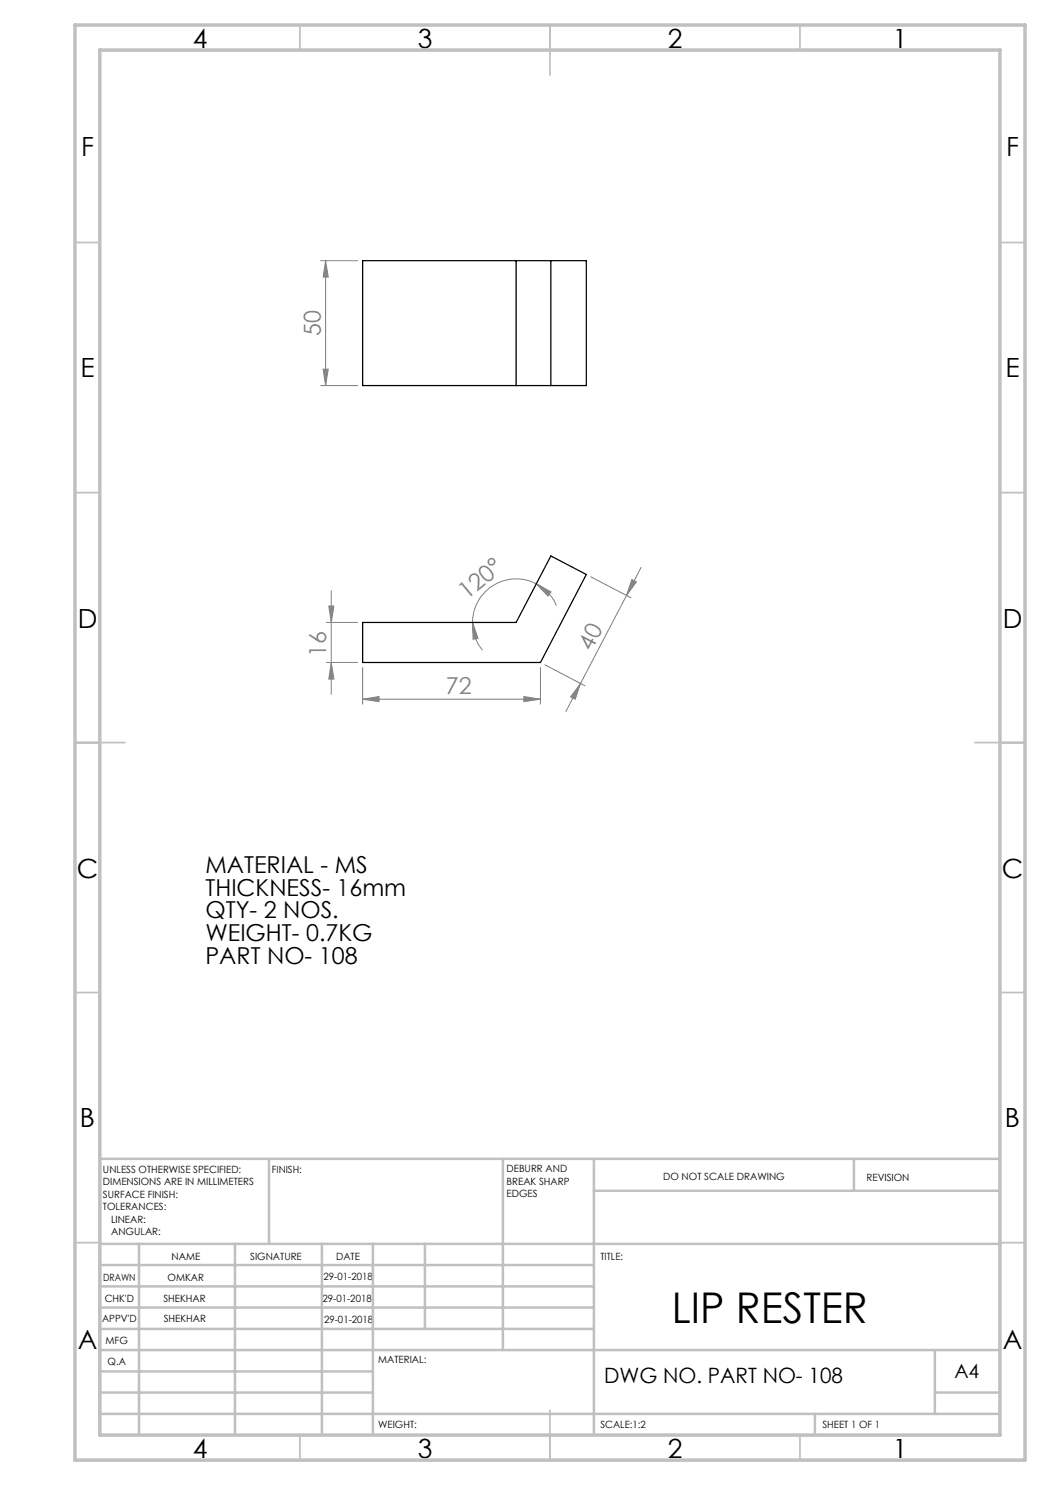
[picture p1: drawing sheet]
<svg xmlns="http://www.w3.org/2000/svg" width="210mm" height="297mm" viewBox="0 0 210 297" stroke-linecap="round" stroke-linejoin="round" font-family="sans-serif">
<g fill="none" stroke="#808080" stroke-width=".2">
<path d="M64.1 52.1h7.4M65.1 52.1v25M65.1 52.1l.6 3.3h-1.1zM64.1 77.1h7.4M64.6 73.8h1.1l-.6 3.3zM66.3 118.1v20.7M107.3 116.8l2.9 1.6-.6 .8zM107.3 116.8a8.7 8.7 0 0 0-12.8 7.7M107.3 116.8a8.6 8.6 0 0 1 4 4.3M118.1 115.4l8.1 4.2M125.3 119.1l-12.1 23.2M126.4 115.9l.9 .5-2 2.7z"/>
<path d="M128.2 113.4l-2.9 5.7M65.3 124.5h6.2M65.3 132.5h6.2M65.8 121.2h1l-.5 3.3zM66.3 132.5l.5 3.3h-1zM72.5 139.8l3.3-.5v1zM72.5 133.5v7.3M72.5 139.8h35.6M94.5 124.5l1.1 3.2-1 .1zM94.5 124.5a8.7 8.7 0 0 0 2 5.5M104.8 139.3l3.3 .5-3.3 .5zM108.1 133.5v7.3"/>
<path d="M109 133l8 4.2M116.1 136.7l-1.1 3.1-.9-.4z"/>
</g>
<g fill="none" stroke="#c0c0c0" stroke-width=".35">
<path d="M60 5v5M110 5v10M160 5v5M15 48.5h5M200 48.5h5M15 98.5h5M200 98.5h5M15 148.5h10M195 148.5h10M15 198.5h5M200 198.5h5M15 248.5h5"/>
<path d="M200 248.5h5M60 287v5M110 282v10M160 287v5"/>
</g>
<g fill="none" stroke="#c0c0c0" stroke-width=".5">
<path d="M53.8 231.8v17M100.6 231.8v38.2M118.8 231.8v55.2M118.8 238.2h81.2M170.8 231.8v6.4M200 231.8h-180v55.2M20 248.8h180M20 257.3h98.8M20 253h98.8M27.8 248.8v38.2M47 248.8v38.2M64.4 248.8v38.2"/>
<path d="M74.6 248.8v38.2M85 248.8v17M20 265.8h98.8M20 261.5h98.8M20 278.5h54.6M20 274.3h54.6M20 270h180M187 278.5h13M187 270v12.8M20 282.8h180M163 282.8v4.2"/>
</g>
<path d="M15 5h190v287h-190zM20 10h180v277h-180z" fill="none" stroke="#c0c0c0" stroke-width=".7"/>
<g fill="#808080">
<path d="M72.5 139.8l3.3-.5v1zM104.8 139.3l3.3 .5-3.3 .5z"/>
<path d="M107.3 116.8l2.9 1.6-.6 .8zM94.5 124.5l1.1 3.2-1 .1z"/>
<path d="M116.1 136.7l-1.1 3.1-.9-.4zM126.4 115.9l.9 .5-2 2.7z"/>
<path d="M64.6 73.8h1.1l-.6 3.3zM65.1 52.1l.6 3.3h-1.1z"/>
<path d="M65.8 121.2h1l-.5 3.3zM66.3 132.5l.5 3.3h-1z"/>
</g>
<path d="M72.5 52.1h44.8v25h-44.8zM103.2 52.1v25M110.2 52.1v25M72.5 124.5h30.7l7-13.3 7.1 3.7-9.2 17.6h-35.6z" fill="none" stroke="#000" stroke-width=".25"/>
<text font-size="8.5" x="134.3" y="264.5">LIP RESTER</text>
<g font-size="5.3">
<text x="38.5" y="9.5">4</text>
<text x="83.5" y="9.5">3</text>
<text x="133.6" y="9.5">2</text>
<text x="178.6" y="9.5">1</text>
<text x="16.2" y="31.3">F</text>
<text x="201.2" y="31.3">F</text>
<text x="16.1" y="75.5">E</text>
<text x="201.1" y="75.5">E</text>
<text x="15.5" y="125.5">D</text>
<text x="200.5" y="125.5">D</text>
<text x="15.4" y="175.5">C</text>
<text x="200.4" y="175.5">C</text>
<text x="16" y="225.5">B</text>
<text x="201" y="225.5">B</text>
<text x="15.5" y="269.8">A</text>
<text x="200.5" y="269.8">A</text>
<text x="38.5" y="291.5">4</text>
<text x="83.5" y="291.5">3</text>
<text x="133.6" y="291.5">2</text>
<text x="178.6" y="291.5">1</text>
</g>
<g font-size="4.7" fill="#808080">
<text x="64.1" y="67.2" transform="rotate(-90 64.1 67.2)">50</text>
<text x="93.3" y="120" transform="rotate(-40 93.3 120)">120°</text>
<text x="65.3" y="131.5" transform="rotate(-90 65.3 131.5)">16</text>
<text x="118.3" y="130.3" transform="rotate(-62 118.3 130.3)">40</text>
<text x="89.2" y="138.8">72</text>
</g>
<g font-size="4.7">
<text x="41.1" y="174.6">MATERIAL - MS</text>
<text x="41.1" y="179.2">THICKNESS- 16mm</text>
<text x="41.1" y="183.7">QTY- 2 NOS.</text>
<text x="41.1" y="188.2">WEIGHT- 0.7KG</text>
<text x="41.1" y="192.8">PART NO- 108</text>
</g>
<text font-size="4.2" x="120.8" y="276.6">DWG NO. PART NO- 108</text>
<text font-size="3.9" x="190.9" y="275.5">A4</text>
<g font-size="2">
<text x="20.6" y="234.6">UNLESS OTHERWISE SPECIFIED:</text>
<text x="20.6" y="237.1">DIMENSIONS ARE IN MILLIMETERS</text>
<text x="20.6" y="239.6">SURFACE FINISH:</text>
<text x="54.4" y="234.6">FINISH:</text>
<text x="101.3" y="234.5">DEBURR AND</text>
<text x="101.3" y="237">BREAK SHARP</text>
<text x="101.3" y="239.5">EDGES</text>
<text x="132.6" y="236">DO NOT SCALE DRAWING</text>
<text x="173.3" y="236.2">REVISION</text>
<text x="20.6" y="242.1">TOLERANCES:</text>
<text x="22.2" y="244.6">LINEAR:</text>
<text x="22.2" y="247.1">ANGULAR:</text>
<text x="34.3" y="252">NAME</text>
<text x="50" y="251.9">SIGNATURE</text>
<text x="67.2" y="251.9">DATE</text>
<text x="120.1" y="251.9">TITLE:</text>
<text x="20.6" y="256.1">DRAWN</text>
<text x="33.5" y="256.1">OMKAR</text>
<text x="64.7" y="255.9">29-01-2018</text>
<text x="20.9" y="260.3">CHK'D</text>
<text x="32.7" y="260.3">SHEKHAR</text>
<text x="64.5" y="260.3">29-01-2018</text>
<text x="20.4" y="264.4">APPV'D</text>
<text x="21.1" y="268.8">MFG</text>
<text x="32.8" y="264.4">SHEKHAR</text>
<text x="64.8" y="264.6">29-01-2018</text>
<text x="21.5" y="273">Q.A</text>
<text x="75.6" y="272.5">MATERIAL:</text>
<text x="75.6" y="285.5">WEIGHT:</text>
<text x="120.1" y="285.6">SCALE:1:2</text>
<text x="164.5" y="285.6">SHEET 1 OF 1</text>
</g>
</svg>
